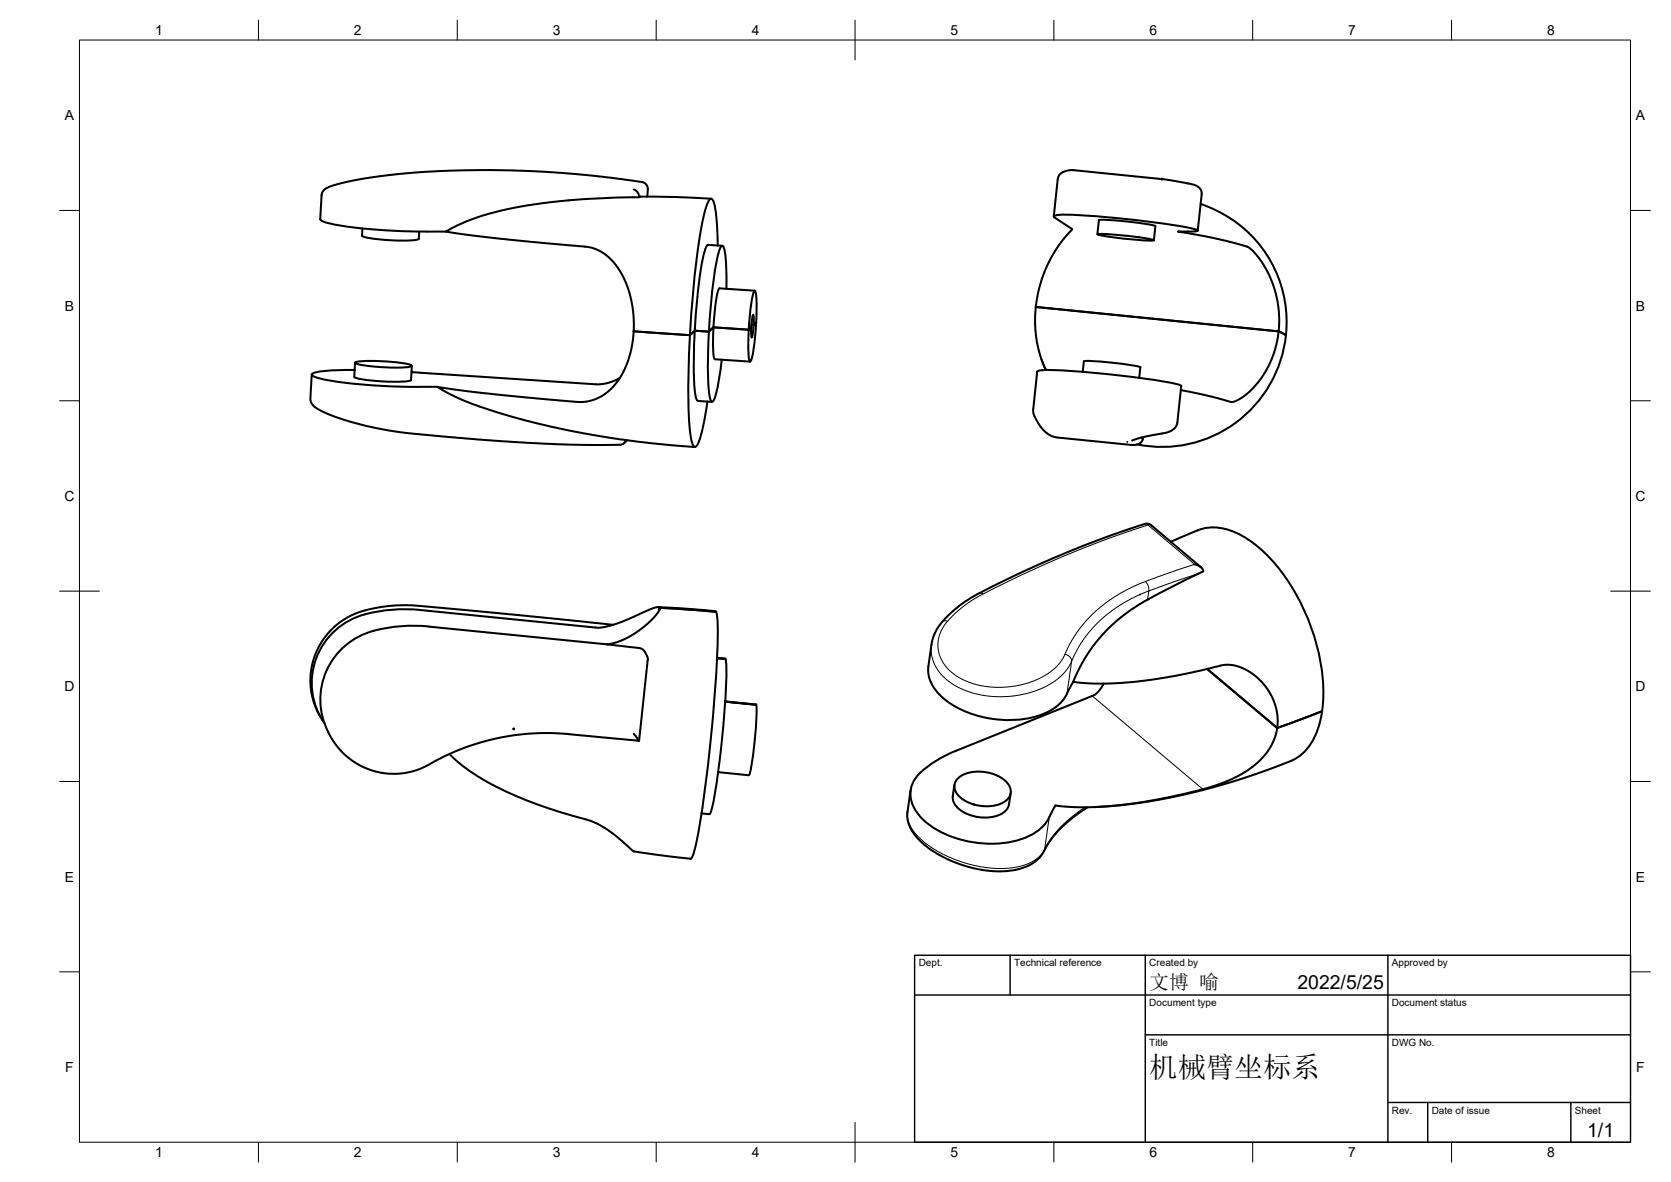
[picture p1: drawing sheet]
<svg xmlns="http://www.w3.org/2000/svg" width="420mm" height="297mm" viewBox="0 0 420 297" stroke-linecap="round" stroke-linejoin="round" font-family="sans-serif">
<!-- layer: S -->
<g fill="none" stroke="#000" stroke-width=".51">
<path d="M80.5 55.1a4.9 4.9 0 0 0 3.4 1.3 159.2 159.2 0 0 0 28.2 1.8M91.1 57.4l-.1 1.8a13.6 13.6 0 0 0 5.9 1.1 32 32 0 0 0 8.3-.2l.2-1.9M159.4 47.6l.5 .3 .5 .5 .3 1.2M161 49.4l-.1 .1a1.31 1.31 0 0 1-1.4 .1 144 144 0 0 0-35.8 3.9l-3.3 1-3.5 1.3-4.8 2.4 14.1 1.8 21.7 2.1 2.6 .8 1.8 1.2 1.8 1.6 1.9 2.5 1.2 2.5 1.1 3 .7 3.5 .4 3.5-.1 2.6M161 49.4l8.9 .1 8.9 .5M161 49.4h.1M161.4 45.7l-8.3-1.1-8.3-.9-15.9-.9-15.8 .1-7.6 .4-8 .7-5.6 .8-4.6 .9-3.4 .9-2.1 .8-.6 .7-.3 .8-.4 6.2M161.4 45.7a1.79 1.79 0 0 1 1.5 1.9l-.1 1.8M265 54.4l1-9.6 .4-.8 .7-.7a5.2 5.2 0 0 1 2.9-.5l22.5 2.2 6.5 1.2 1.7 .4 1.1 .9 .4 .9-1 9.6M265.1 54.7l-.1-.4a11.9 11.9 0 0 1 5.2-.3 215.4 215.4 0 0 1 30.5 3.7l.5 .3-1.5 .2h-3.5l10.1 1.9 7.1 1.8 1.1 .7 1.7 1.8 1.6 2.3 1.1 1.9 1 2.4 .9 2.7 .8 4.6-.1 5-61.1-6.2 .9-4.9 1.1-3.2 1-2.4 1.4-2.7 1.5-2.4 3.3-3.9-4.4-2.9M275.9 58.9l.4-3.6a65.4 65.4 0 0 1 14.2 1.5l-.4 3.6M276 58.8a65 65 0 0 1 14.1 1.6 65 65 0 0 1-14.1-1.6z"/>
<path d="M301.9 51.3l5.1 2.2a31 31 0 0 1 16.3 30.7M180.5 61.7a36.1 36.1 0 0 0-1.2-11.3l-.5-.5a7.2 7.2 0 0 0-1.9 4.4 204.4 204.4 0 0 0-3.4 29.9M181.6 61.8l-3.7-.2a23.9 23.9 0 0 0-2 8.5l-1.2 13M182.7 72.6a36.6 36.6 0 0 0-.8-10.5l-.4-.3a16.6 16.6 0 0 0-1.9 7.1 150.2 150.2 0 0 0-1.3 29.8l.1 .8a1.44 1.44 0 0 0 .7 1.5 7.6 7.6 0 0 0 1.4-4.2l1-6.4M189.4 79.1a14.1 14.1 0 0 1-.4 5.7 14.1 14.1 0 0 1 .4-5.7zM189.7 73.1h.1a28.1 28.1 0 0 1 .2 9.4 30 30 0 0 1-1.3 8.3h-.1a28.1 28.1 0 0 1-.2-9.4 30 30 0 0 1 1.3-8.3zM189.8 73.1l-8.9-.6a17.5 17.5 0 0 0-1.3 7l-.1 1.8a36.2 36.2 0 0 0 .1 8.8l9 .8M78.4 94.1l-.4 6.3 .3 .8 .6 .9 2 1.2 3.6 1.5 3.9 1.3 5.7 1.4 5.7 1 4.3 .5 15.7 1.4 17 1.1 10 .3h9.3l.6-.3 .6-.9M89.2 93a38.2 38.2 0 0 0-10.5 .8l-.2 .2 .1 .4a35.8 35.8 0 0 0 10.9 2.1l8.7 .6 7.1 .1M89.3 91.2l-.2 3.5a13.6 13.6 0 0 0 5.8 1.1 32 32 0 0 0 8.3-.2l.3-3.6M89.3 91.1a39.7 39.7 0 0 1 12.1 .2l2.1 .6a1.62 1.62 0 0 1-1.6 .4h-5.5a24.1 24.1 0 0 1-7.1-1.1zM103.5 93.5l46.6 3.1 2.9-.4 2.8-1.2"/>
<path d="M110 97.2h-4.7M159.3 83.3l-.3 2.8-.6 2.9-1 2.9-1.5 3-1.7 2.2-1.5 1.5-1.8 1.1-2 .9-2.6 .4-5.5-.3-19-1.9-11.8-1.6 4.9 2.7 5.4 2.2 7.7 2.4 10.1 2.6 8.4 1.7 9.4 1.6 7.7 1 11.1 .9M159.3 83.3l14.2 .9M173.5 84.2l-.4 13.1a57.3 57.3 0 0 0 1.1 14.4l.5 .6a2.09 2.09 0 0 0 1.2-1.8l1-3.8 1-5.8M174.7 83.1a74.5 74.5 0 0 0 .4 17.1l.4 .5M174.7 83.1l-1.2 1.2M188.9 82.2l-.7 .7-8.8-.6-1.2 1-3.5-.2M190.1 81.1l-.6 .6-.6-.1M261.9 90.3l1.1 2.7M263 93l-1.4-3.6-1-4.5-.3-3.5 .1-4.3 61.1 6.2-.5 3.2-.8 2.5-1.2 2.9-1.3 2.3-1.3 1.9-2.3 2.4-2 1.5-1.9 1a2.74 2.74 0 0 1-2.2-.4l-4.4-1.2-6.7-1.4M272.5 90.8l-.3 2.7M272.5 90.8a65.4 65.4 0 0 1 14.2 1.5"/>
<path d="M286.7 92.3l-.3 2.7M321.5 83.3l1.8 .9M323.3 84.2a31.3 31.3 0 0 1-37.3 27.5M157.7 110.6l-.8 .8M175.5 100.8l3.5 .2M283.4 111.1h.1M287.1 109.9l.1 .2M287.2 110.2l.1 .4-.7 .8-.9 .4h-1.1l-18.8-1.9-1-.2-1.1-.5-1-.8-1.2-1.4-1.2-1.9-.5-1.4 1.1-10.4a15.2 15.2 0 0 1 5.7-.2 211.2 211.2 0 0 1 30 3.6l.4 .3-1 9.2-.1 .6-.5 .8-.7 .6-1.1 .4-6.3 1.3-2.6 .8M294.4 136.2l3.4-1.5a16.7 16.7 0 0 1 8.4-2.1 22.6 22.6 0 0 1 13.5 8 51.9 51.9 0 0 1 12.9 36.4l-.2 1.7M91.8 154.4a17.8 17.8 0 0 0-10.2 27.4M105.6 153.3l44.9 4.5 4.4-1 9.4-4 .9-.2 .6 .1-.2 .9-1.2 1.6-3.7 3.3-4.3 2.4-2.2 .8-1.5 .2M105.7 153.3a39.4 39.4 0 0 0-13.9 1.1"/>
<path d="M107.8 157.4a35.7 35.7 0 0 0-17.3 2.4 17.8 17.8 0 0 0-8 24.1M107.8 157.5l44.9 4.4M154.2 157l-22.4-2.3-28-2.6h-3.5l-3 .2-4.3 .8-2.2 .6-3.8 1.7-3 2.2-2.5 2.8-1.1 1.7-1 2-.6 1.7-.5 2.4-.2 3.7 .2 2.3 .5 2.1 1.5 3.5M165.4 152.6l14.5 1M165.8 152.7l14.3 1.1M179.9 153.6l.2 .2M180.1 153.8a50.7 50.7 0 0 1 .1 12.8 355.4 355.4 0 0 1-5.3 46.2l-.3 1a2.94 2.94 0 0 1-.9 2l-14.4-1.8-4.9-4.3-2.4-1.7-2.1-1.1-1.9-.8-6.6-1.9-5.2-1.6-8.3-3.4a46.2 46.2 0 0 1-14.9-9.7M288.5 150.7l-3.6 2.2-2.9 2.1-2.1 1.8-2.6 2.6-2.5 3-1.9 2.9-3.1 6.1 5.6 .4h4.2l5.4-.4 9.8-1.4 8.9-1.9a15.6 15.6 0 0 1 5.5-1l1.7 .3 1.5 .5 1.8 .9 2 1.5 1.6 1.7 1.5 2.2 .8 1.6 .7 2 .4 2.3-.1 2.9-17.6-14.9 17.6 14.9-.5 2.2-1.1 2.4-1.7 2.5-2.1 2-3.3 2.3-4.3 2.1-4.6 1.6-6.5 1.6-9.5 1.8-9.3 1.2-7.3 .2-5.5-.5-.8 1.5a11 11 0 0 1-7.7 6.9 27.1 27.1 0 0 1-23.9-4.1 9.1 9.1 0 0 1-3.9-8.8 12 12 0 0 1 5.4-6.2l2.8-1.6 3.1-1.4M300.4 141.8l1.2 .5 .9 .9 .1 .4-1.3 .6M301.3 144.2l-12.7 6.5M302 142.5l-12.5-10.5-.6-.3h-1.1l-9 3-10.3 4-9.8 4.3-12.7 6.2-3.6 2.2-3.7 3-1.9 2-1.3 1.8-1.1 2.6-1 6.7M152.7 161.9l8.5 1 .7 .6 .9 1.6 .1 .7-2.2 20.3"/>
<path d="M180.3 165.4l2.1 .2M180.3 165.3l2 .2M182.3 165.5a19.9 19.9 0 0 1 .3 6.9 207.3 207.3 0 0 1-3.7 31.2l-.5 1-2-.2M182.3 176.3l7.8 .7a9.3 9.3 0 0 1 .1 4.2l-.6 6.8a24.5 24.5 0 0 1-1.3 6.8l-7.7-.8M233.4 167.5a9.4 9.4 0 0 0 4.2 8.3 26.8 26.8 0 0 0 25.2 3.4 11.6 11.6 0 0 0 6.5-6.9l.6-.9M277.5 171.8l-.4 .8a5 5 0 0 1-2.5 2.3l-34.2 13.8M332.4 178.7a16.5 16.5 0 0 1-6 11.6 102.7 102.7 0 0 1-13 5l-8.4 2.6-10.9 2.6-9.4 1.5-9.6 .8M332.4 178.7l-11.3 4.2M82.5 183.9l2.2 3.6 2.9 2.9 3.3 2.1 3.8 1.5 3.9 .5 4-.4 3.5-1.1 4.3-2.3a60.4 60.4 0 0 1 36.9-5.8l13.4 1.2M159.4 184.4l1.3 1.7M229 198.6l-.9 5.8 .1 1.4 .8 2.5 1.9 2.5 1.8 1.7 2 1.5 4.7 2.4 4.7 1.6 5.1 .9 2.6 .1 3-.3 3.1-.9 1.8-.9 2.1-1.8 2.4-4 2.4-2.8 3.2-2.9 3.7-2.5M240 197.3l-.4 2.8a4.5 4.5 0 0 0 3.3 4.3 9.8 9.8 0 0 0 9.7-.4l.9-1.2 .2-.7"/>
<path d="M240.8 195.7a8.7 8.7 0 0 1 8.4-1.3 5.9 5.9 0 0 1 5 4.5 3.7 3.7 0 0 1-3 3.2 10.4 10.4 0 0 1-10.4-2.4 2.87 2.87 0 0 1 0-4zM254.1 199.3l-.4 2.8"/>
</g>
<g fill="#000" stroke="#000" stroke-width=".25">
<circle cx="292.2" cy="45" r=".24"/>
<circle cx="129.2" cy="183.2" r=".24"/>
</g>
<g fill="none" stroke="#000" stroke-width=".25">
<path d="M287.8 131.7l.9 .2M288.6 131.9l11.8 9.9-12.4 4.3M288.6 131.9a235.5 235.5 0 0 0-44.6 19.2l-3.6 2.8-2.5 2.6-1.2 1.8-.8 2.8-.1 1.6 .3 1.3 1 2.5 1.8 2.2 2.6 1.8 3.6 1.4 3.1 .7 4.6 .1 4-.6 4.1-1.4 3.4-2 2.1-2 .9-1.3 .6-1.4a34.1 34.1 0 0 1 20.1-17.9M288.7 131.9l.8 .1M238.2 156.1a1.14 1.14 0 0 0-1.3 .1M246.3 149l.8 .3M288 146.1a2.85 2.85 0 0 1 .9 2.4M288.5 150.7l.4-2.2-3.4 1.5-2.4 1.2-2.3 1.4-2.7 2-2.8 2.6-1.6 1.8a28.4 28.4 0 0 0-4.2 7.2l-1.2 8.1M301.3 144.2l-12.4 4.3M234.2 162v2.3l.6 2.4 1.2 2 1.5 1.7 2.1 1.5 2.6 1.4 3 1 2.9 .6 3.1 .2 3.6-.2 3.4-.6 3-1 2.9-1.4 2.6-1.9 1.5-1.7 1.3-2.1M267.8 164.4a1.88 1.88 0 0 1 1.6 1.8M274.6 174.9l27.8 23.4"/>
<path d="M228.2 204.1l.1 1.9 .9 2.1 1.5 1.9 1.8 1.7 2.6 1.9 2.8 1.5 3.4 1.4 2.6 .7 3.9 .8 2.9 .3 3-.1 2.3-.4 2.4-.7 2.1-1.2 1.2-1.1 1-1.3M262.7 213.5l-.1 .3M272.8 202.9l-3.5 2.6-2.5 2.2-2.6 3.1-1.5 2.7 1.1-8.1"/>
</g>
<circle cx="286.7" cy="149.4" r=".11" fill="#000" stroke="#000" stroke-width=".25"/>
<!-- layer: Border -->
<g fill="none" stroke="#000" stroke-width=".25">
<path d="M20 10.1h390v276.9h-390zM65 5.1v5M115 5.1v5M165 5.1v5M215 5.1v10M265 5.1v5M315 5.1v5M365 5.1v5M15 52.9h5M410 52.9h5M15 100.7h5M410 100.7h5"/>
<path d="M15 148.6h10M405 148.6h10M15 196.4h5M410 196.4h5M15 244.2h5M410 244.2h5M65 287v5M115 287v5M165 287v5M215 282.1v9.9M265 287v5M315 287v5"/>
<path d="M365 287v5"/>
</g>
<!-- layer: TitleBlock -->
<path d="M230 240.1h180v46.9h-180zM230 250h180M254 240.1v9.9M288 240.1v46.9M349 240.1v46.9M288 260.1h122M349 277.1h61M359 277.1v9.9M395 277.1v9.9" fill="none" stroke="#000" stroke-width=".36"/>
<text font-size="7.2" x="289" y="270.6">机械臂坐标系</text>
<text font-size="5" x="289" y="248.5">文博 喻</text>
<g font-size="4.9">
<text x="326.2" y="248.5">2022/5/25</text>
<text x="399.1" y="285.7">1/1</text>
</g>
<g font-size="3.5">
<text x="39" y="8.8">1</text>
<text x="89" y="8.8">2</text>
<text x="139" y="8.8">3</text>
<text x="189" y="8.8">4</text>
<text x="239" y="8.8">5</text>
<text x="289" y="8.8">6</text>
<text x="339" y="8.8">7</text>
<text x="389" y="8.8">8</text>
<text x="16.3" y="30.2">A</text>
<text x="411.3" y="30.2">A</text>
<text x="16.3" y="78">B</text>
<text x="411.3" y="78">B</text>
<text x="16.2" y="125.9">C</text>
<text x="411.2" y="125.9">C</text>
<text x="16.2" y="173.7">D</text>
<text x="411.2" y="173.7">D</text>
<text x="16.3" y="221.6">E</text>
<text x="411.3" y="221.6">E</text>
<text x="16.4" y="269.4">F</text>
<text x="411.4" y="269.4">F</text>
<text x="39" y="290.8">1</text>
<text x="89" y="290.8">2</text>
<text x="139" y="290.8">3</text>
<text x="189" y="290.8">4</text>
<text x="239" y="290.8">5</text>
<text x="289" y="290.8">6</text>
<text x="339" y="290.8">7</text>
<text x="389" y="290.8">8</text>
</g>
<g font-size="2.5">
<text x="231" y="242.9">Dept.</text>
<text x="255" y="242.9">Technical reference</text>
<text x="289" y="242.9">Created by</text>
<text x="350" y="242.9">Approved by</text>
<text x="289" y="252.8">Document type</text>
<text x="350" y="252.8">Document status</text>
<text x="289" y="262.9">Title</text>
<text x="350" y="262.9">DWG No.</text>
<text x="350" y="279.9">Rev.</text>
<text x="360" y="279.9">Date of issue</text>
<text x="396" y="279.9">Sheet</text>
</g>
</svg>
